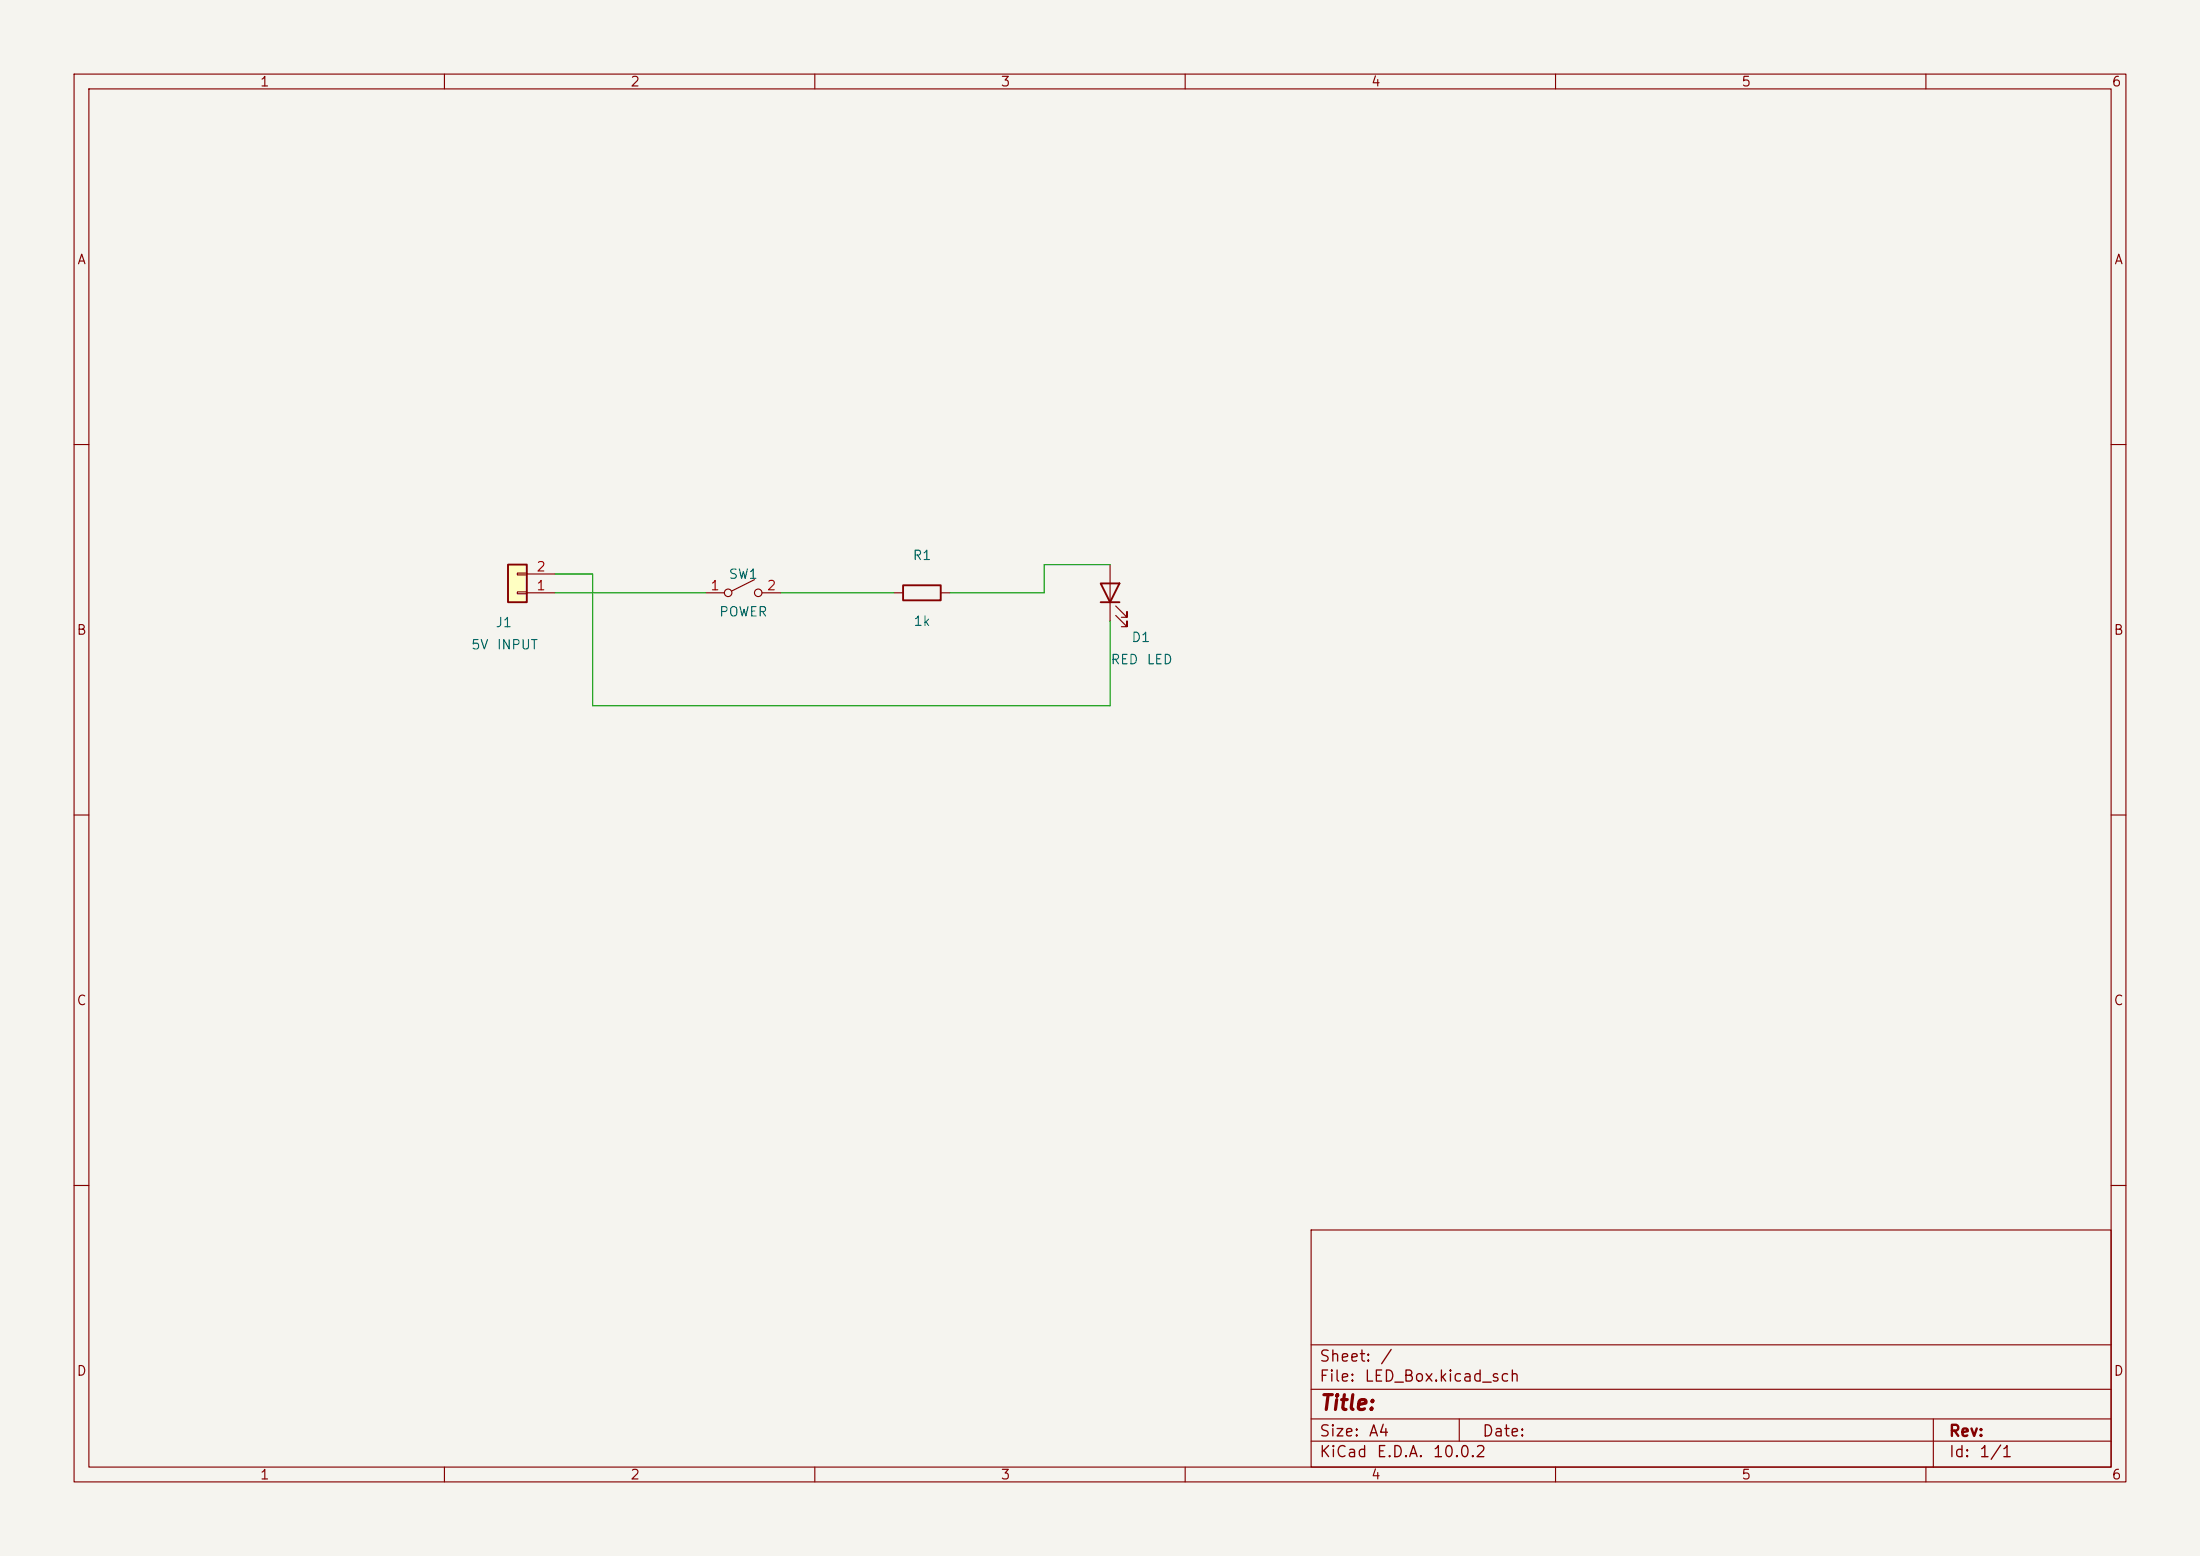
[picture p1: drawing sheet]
(kicad_sch
 (version 20260101)
 (generator "eeschema")
 (generator_version "10.0")
 (paper "A4")
 (lib_symbols
  (symbol "Connector_Generic:Conn_01x02"
   (pin_names
    (offset 1.016) (hide yes)) (exclude_from_sim no) (in_bom yes) (on_board yes)
   (in_pos_files yes)
   (duplicate_pin_numbers_are_jumpers no)
   (property "Reference" "J" (at 0 2.54 0) (show_name no) (do_not_autoplace no) (effects (font (size 1.27 1.27))))
   (property "Value" "Conn_01x02" (at 0 -5.08 0) (show_name no) (do_not_autoplace no) (effects (font (size 1.27 1.27))))
   (property "Footprint" "" (at 0 0 0) (show_name no) (do_not_autoplace no) (hide yes) (effects (font (size 1.27 1.27))))
   (property "Datasheet" "" (at 0 0 0) (show_name no) (do_not_autoplace no) (hide yes) (effects (font (size 1.27 1.27))))
   (property "Description" "Generic connector, single row, 01x02, script generated (kicad-library-utils/schlib/autogen/connector/)" (at 0 0 0) (show_name no) (do_not_autoplace no) (hide yes) (effects (font (size 1.27 1.27))))
   (symbol "Conn_01x02_1_1"
    (rectangle (start -1.27 1.27) (end 1.27 -3.81) (stroke (width 0.254) (type default)) (fill (type background)))
    (rectangle (start -1.27 0.127) (end 0 -0.127) (stroke (width 0.1524) (type default)) (fill (type none)))
    (rectangle (start -1.27 -2.413) (end 0 -2.667) (stroke (width 0.1524) (type default)) (fill (type none)))
    (pin passive line (at -5.08 0 0) (length 3.81) (name "Pin_1" (effects (font (size 1.27 1.27)))) (number "1" (effects (font (size 1.27 1.27)))))
    (pin passive line (at -5.08 -2.54 0) (length 3.81) (name "Pin_2" (effects (font (size 1.27 1.27)))) (number "2" (effects (font (size 1.27 1.27))))))
   (embedded_fonts no))
  (symbol "Switch:SW_SPST"
   (pin_names
    (offset 0) (hide yes)) (exclude_from_sim no) (in_bom yes) (on_board yes)
   (in_pos_files yes)
   (duplicate_pin_numbers_are_jumpers no)
   (property "Reference" "SW" (at 0 3.175 0) (show_name no) (do_not_autoplace no) (effects (font (size 1.27 1.27))))
   (property "Value" "SW_SPST" (at 0 -2.54 0) (show_name no) (do_not_autoplace no) (effects (font (size 1.27 1.27))))
   (property "Footprint" "" (at 0 0 0) (show_name no) (do_not_autoplace no) (hide yes) (effects (font (size 1.27 1.27))))
   (property "Datasheet" "" (at 0 0 0) (show_name no) (do_not_autoplace no) (hide yes) (effects (font (size 1.27 1.27))))
   (property "Description" "Single Pole Single Throw (SPST) switch" (at 0 0 0) (show_name no) (do_not_autoplace no) (hide yes) (effects (font (size 1.27 1.27))))
   (symbol "SW_SPST_0_0"
    (circle (center -2.032 0) (radius 0.508) (stroke (width 0) (type default)) (fill (type none)))
    (polyline (pts (xy -1.524 0.254) (xy 1.524 1.778)) (stroke (width 0) (type default)) (fill (type none)))
    (circle (center 2.032 0) (radius 0.508) (stroke (width 0) (type default)) (fill (type none))))
   (symbol "SW_SPST_1_1"
    (pin passive line (at -5.08 0 0) (length 2.54) (name "A" (effects (font (size 1.27 1.27)))) (number "1" (effects (font (size 1.27 1.27)))))
    (pin passive line (at 5.08 0 180) (length 2.54) (name "B" (effects (font (size 1.27 1.27)))) (number "2" (effects (font (size 1.27 1.27))))))
   (embedded_fonts no))
  (symbol "Device:R"
   (pin_numbers (hide yes))
   (pin_names
    (offset 0)) (exclude_from_sim no) (in_bom yes) (on_board yes)
   (in_pos_files yes)
   (duplicate_pin_numbers_are_jumpers no)
   (property "Reference" "R" (at 2.032 0 90) (show_name no) (do_not_autoplace no) (effects (font (size 1.27 1.27))))
   (property "Value" "R" (at 0 0 90) (show_name no) (do_not_autoplace no) (effects (font (size 1.27 1.27))))
   (property "Footprint" "" (at -1.778 0 90) (show_name no) (do_not_autoplace no) (hide yes) (effects (font (size 1.27 1.27))))
   (property "Datasheet" "" (at 0 0 0) (show_name no) (do_not_autoplace no) (hide yes) (effects (font (size 1.27 1.27))))
   (property "Description" "Resistor" (at 0 0 0) (show_name no) (do_not_autoplace no) (hide yes) (effects (font (size 1.27 1.27))))
   (symbol "R_0_1"
    (rectangle (start -1.016 -2.54) (end 1.016 2.54) (stroke (width 0.254) (type default)) (fill (type none))))
   (symbol "R_1_1"
    (pin passive line (at 0 3.81 270) (length 1.27) (name "" (effects (font (size 1.27 1.27)))) (number "1" (effects (font (size 1.27 1.27)))))
    (pin passive line (at 0 -3.81 90) (length 1.27) (name "" (effects (font (size 1.27 1.27)))) (number "2" (effects (font (size 1.27 1.27))))))
   (embedded_fonts no))
  (symbol "Device:LED"
   (pin_numbers (hide yes))
   (pin_names
    (offset 1.016) (hide yes)) (exclude_from_sim no) (in_bom yes) (on_board yes)
   (in_pos_files yes)
   (duplicate_pin_numbers_are_jumpers no)
   (property "Reference" "D" (at 0 2.54 0) (show_name no) (do_not_autoplace no) (effects (font (size 1.27 1.27))))
   (property "Value" "LED" (at 0 -2.54 0) (show_name no) (do_not_autoplace no) (effects (font (size 1.27 1.27))))
   (property "Footprint" "" (at 0 0 0) (show_name no) (do_not_autoplace no) (hide yes) (effects (font (size 1.27 1.27))))
   (property "Datasheet" "" (at 0 0 0) (show_name no) (do_not_autoplace no) (hide yes) (effects (font (size 1.27 1.27))))
   (property "Description" "Light emitting diode" (at 0 0 0) (show_name no) (do_not_autoplace no) (hide yes) (effects (font (size 1.27 1.27))))
   (property "Sim.Pins" "1=K 2=A" (at 0 0 0) (show_name no) (do_not_autoplace no) (hide yes) (effects (font (size 1.27 1.27))))
   (symbol "LED_0_1"
    (polyline (pts (xy -3.048 -0.762) (xy -4.572 -2.286) (xy -3.81 -2.286) (xy -4.572 -2.286) (xy -4.572 -1.524)) (stroke (width 0) (type default)) (fill (type none)))
    (polyline (pts (xy -1.778 -0.762) (xy -3.302 -2.286) (xy -2.54 -2.286) (xy -3.302 -2.286) (xy -3.302 -1.524)) (stroke (width 0) (type default)) (fill (type none)))
    (polyline (pts (xy -1.27 0) (xy 1.27 0)) (stroke (width 0) (type default)) (fill (type none)))
    (polyline (pts (xy -1.27 -1.27) (xy -1.27 1.27)) (stroke (width 0.254) (type default)) (fill (type none)))
    (polyline (pts (xy 1.27 -1.27) (xy 1.27 1.27) (xy -1.27 0) (xy 1.27 -1.27)) (stroke (width 0.254) (type default)) (fill (type none))))
   (symbol "LED_1_1"
    (pin passive line (at -3.81 0 0) (length 2.54) (name "K" (effects (font (size 1.27 1.27)))) (number "1" (effects (font (size 1.27 1.27)))))
    (pin passive line (at 3.81 0 180) (length 2.54) (name "A" (effects (font (size 1.27 1.27)))) (number "2" (effects (font (size 1.27 1.27))))))
   (embedded_fonts no)))
 (symbol
  (lib_id "Connector_Generic:Conn_01x02")
  (at 69.85 80.01 180)
  (unit 1)
  (body_style 1)
  (exclude_from_sim no)
  (in_bom yes)
  (on_board yes)
  (in_pos_files yes)
  (dnp no)
  (property "Reference" "J1" (at 68 84 0) (show_name no) (do_not_autoplace no) (effects (font (size 1.27 1.27))))
  (property "Value" "5V INPUT" (at 68 87 0) (show_name no) (do_not_autoplace no) (effects (font (size 1.27 1.27))))
  (property "Footprint" "TerminalBlock_Phoenix:TerminalBlock_Phoenix_MKDS-1,5-2-5.08_1x02_P5.08mm_Horizontal" (at 69.85 80.01 0) (hide yes) (show_name no) (do_not_autoplace no) (effects (font (size 1.27 1.27))))
  (property "Datasheet" "" (at 69.85 80.01 0) (hide yes) (show_name no) (do_not_autoplace no) (effects (font (size 1.27 1.27))))
  (property "Description" "Generic connector, single row, 01x02, script generated (kicad-library-utils/schlib/autogen/connector/)" (at 69.85 80.01 0) (hide yes) (show_name no) (do_not_autoplace no) (effects (font (size 1.27 1.27))))
  (pin "1")
  (pin "2"))
 (symbol
  (lib_id "Switch:SW_SPST")
  (at 100.33 80.01 0)
  (unit 1)
  (body_style 1)
  (exclude_from_sim no)
  (in_bom yes)
  (on_board yes)
  (in_pos_files yes)
  (dnp no)
  (property "Reference" "SW1" (at 100.33 77.47 0) (show_name no) (do_not_autoplace no) (effects (font (size 1.27 1.27))))
  (property "Value" "POWER" (at 100.33 82.55 0) (show_name no) (do_not_autoplace no) (effects (font (size 1.27 1.27))))
  (property "Footprint" "Button_Switch_THT:SW_DIP_SPSTx01_Slide_6.7x4.1mm_W7.62mm_P2.54mm_LowProfile" (at 100.33 80.01 0) (hide yes) (show_name no) (do_not_autoplace no) (effects (font (size 1.27 1.27))))
  (property "Datasheet" "" (at 100.33 80.01 0) (hide yes) (show_name no) (do_not_autoplace no) (effects (font (size 1.27 1.27))))
  (property "Description" "Single Pole Single Throw (SPST) switch" (at 100.33 80.01 0) (hide yes) (show_name no) (do_not_autoplace no) (effects (font (size 1.27 1.27))))
  (pin "1")
  (pin "2"))
 (symbol
  (lib_id "Device:R")
  (at 124.46 80.01 90)
  (unit 1)
  (body_style 1)
  (exclude_from_sim no)
  (in_bom yes)
  (on_board yes)
  (in_pos_files yes)
  (dnp no)
  (property "Reference" "R1" (at 124.46 74.93 90) (show_name no) (do_not_autoplace no) (effects (font (size 1.27 1.27))))
  (property "Value" "1k" (at 124.46 83.82 90) (show_name no) (do_not_autoplace no) (effects (font (size 1.27 1.27))))
  (property "Footprint" "Resistor_THT:R_Axial_DIN0207_L6.3mm_D2.5mm_P10.16mm_Horizontal" (at 124.46 81.788 90) (hide yes) (show_name no) (do_not_autoplace no) (effects (font (size 1.27 1.27))))
  (property "Datasheet" "" (at 124.46 80.01 0) (hide yes) (show_name no) (do_not_autoplace no) (effects (font (size 1.27 1.27))))
  (property "Description" "Resistor" (at 124.46 80.01 0) (hide yes) (show_name no) (do_not_autoplace no) (effects (font (size 1.27 1.27))))
  (pin "1")
  (pin "2"))
 (symbol
  (lib_id "Device:LED")
  (at 149.86 80.01 90)
  (unit 1)
  (body_style 1)
  (exclude_from_sim no)
  (in_bom yes)
  (on_board yes)
  (in_pos_files yes)
  (dnp no)
  (property "Reference" "D1" (at 154 86 90) (show_name no) (do_not_autoplace no) (effects (font (size 1.27 1.27))))
  (property "Value" "RED LED" (at 154 89 90) (show_name no) (do_not_autoplace no) (effects (font (size 1.27 1.27))))
  (property "Footprint" "LED_THT:LED_D5.0mm" (at 149.86 80.01 0) (hide yes) (show_name no) (do_not_autoplace no) (effects (font (size 1.27 1.27))))
  (property "Datasheet" "" (at 149.86 80.01 0) (hide yes) (show_name no) (do_not_autoplace no) (effects (font (size 1.27 1.27))))
  (property "Description" "Light emitting diode" (at 149.86 80.01 0) (hide yes) (show_name no) (do_not_autoplace no) (effects (font (size 1.27 1.27))))
  (pin "1")
  (pin "2"))
 (wire
  (pts (xy 74.92999999999999 80.01) (xy 95.25 80.01))
  (stroke (width 0) (type default)))
 (wire
  (pts (xy 105.41 80.01) (xy 120.64999999999999 80.01))
  (stroke (width 0) (type default)))
 (wire
  (pts (xy 128.26999999999998 80.01) (xy 140.97 80.01))
  (stroke (width 0) (type default)))
 (wire
  (pts (xy 140.97 80.01) (xy 140.97 76.2))
  (stroke (width 0) (type default)))
 (wire
  (pts (xy 140.97 76.2) (xy 149.86 76.2))
  (stroke (width 0) (type default)))
 (wire
  (pts (xy 149.86 83.82000000000001) (xy 149.86 95.25))
  (stroke (width 0) (type default)))
 (wire
  (pts (xy 149.86 95.25) (xy 80.01 95.25))
  (stroke (width 0) (type default)))
 (wire
  (pts (xy 80.01 95.25) (xy 80.01 77.47))
  (stroke (width 0) (type default)))
 (wire
  (pts (xy 80.01 77.47) (xy 74.92999999999999 77.47))
  (stroke (width 0) (type default)))
 (sheet_instances
  (path ""
   (page "1"))))
